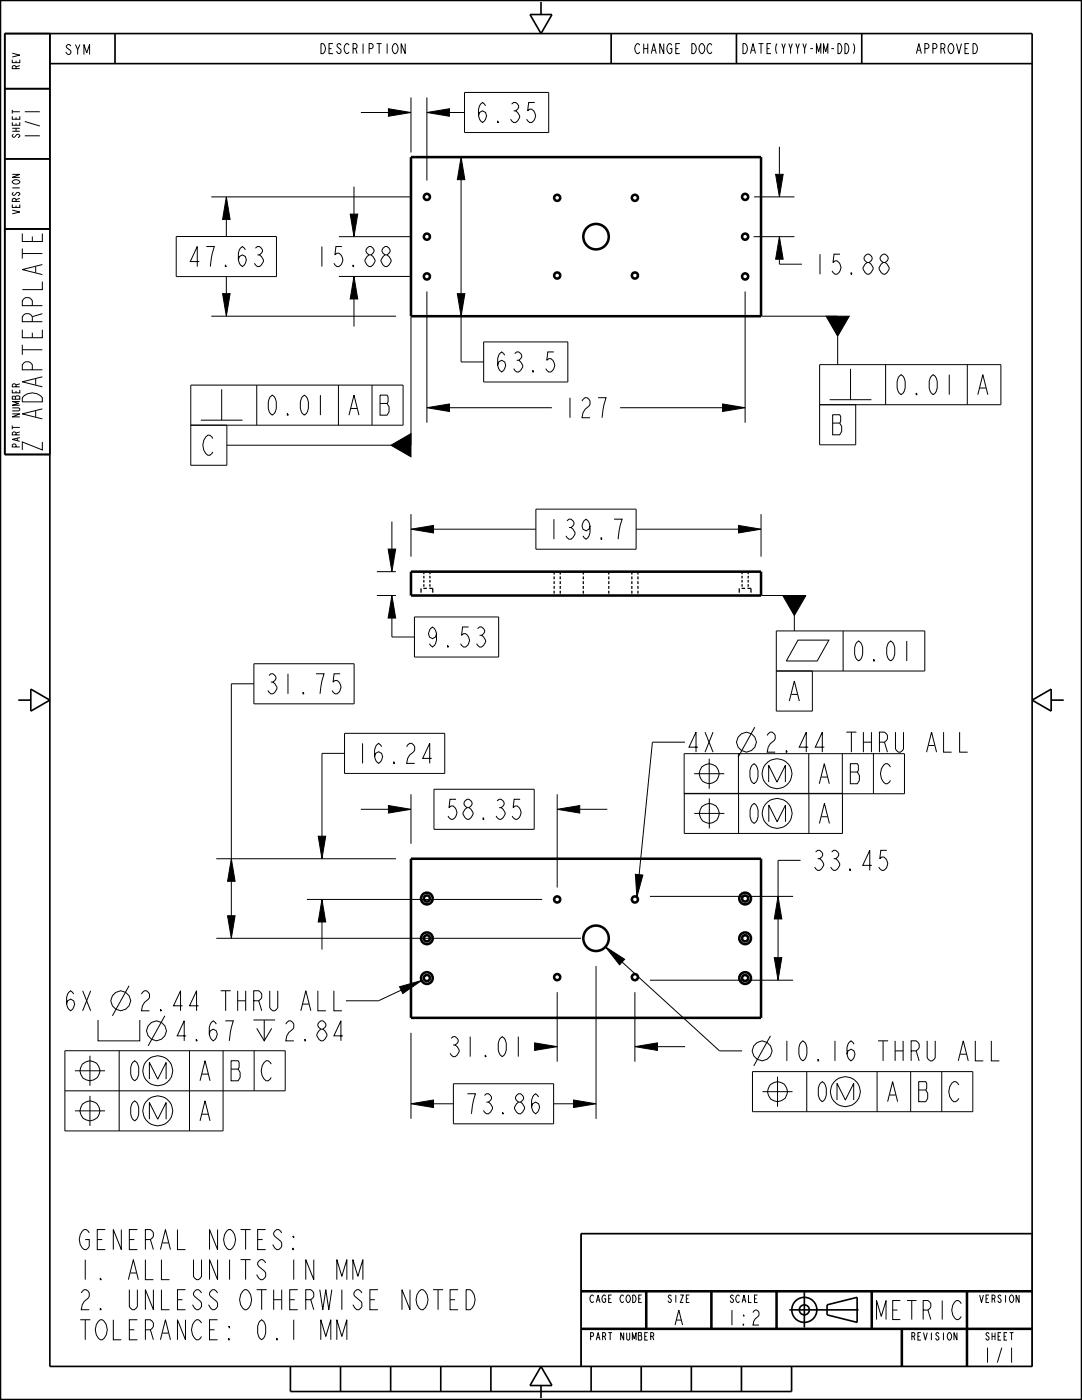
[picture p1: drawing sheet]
<svg xmlns="http://www.w3.org/2000/svg" width="216mm" height="279mm" viewBox="0 0 216 279" stroke-linecap="round" stroke-linejoin="round" font-family="sans-serif">
<g fill="#000">
<path d="M45.2 39.3l.7 4.5h-1.5zM77.5 21.7l4.5 .8-4.5 .7zM85.2 22.5l4.5-.8v1.5zM92 31.4l.8 4.5h-1.5zM154.8 34.8h1.5l-.8 4.5zM70.6 55.2l.8 4.5h-1.5zM69.9 42.7h1.5l-.8 4.5zM155.5 47.2l.8 4.5h-1.5zM44.4 58.6h1.5l-.7 4.5zM91.3 58.6h1.5l-.8 4.5zM164.8 63.1h4.7l-2.4 4zM78 88.9l4-2.4v4.7z"/>
<path d="M85.2 81.4l4.5-.8v1.5zM144.2 80.6l4.5 .8-4.5 .7zM77.4 109.6h1.5l-.7 4.5zM78.2 118.8l.7 4.5h-1.5zM82 105.6l4.5-.7v1.5zM147.4 104.9l4.5 .7-4.5 .8zM156.2 118.8h4.6l-2.3 4zM46.2 171.4l.7 4.5h-1.5zM63.5 166.9h1.5l-.8 4.5zM64.2 179.5l.8 4.5h-1.5zM77.5 160.8l4.5 .7-4.5 .8zM111.2 161.5l4.5-.7v1.5z"/>
<path d="M155.3 178.9l.7 4.5h-1.5zM45.4 182.8h1.5l-.7 4.5zM120.8 189l3.8 2.4-1 1.2zM154.5 191.1h1.5l-.7 4.5zM106.7 208.1l4.5 .8-4.5 .7zM126.7 208.9l4.5-.8v1.5zM82 220.3l4.5-.8v1.5zM114.4 219.5l4.5 .8-4.5 .7z"/>
</g>
<g fill="none" stroke="#000" stroke-width=".2">
<path d="M82 19.5v10.9M85.2 19.5v16.5M92.7 18.5h16.8v8h-16.8zM42.2 39.3h40M45.2 39.3l.7 4.5h-1.5zM70.6 37.2v5.5M72 22.5h5.5M77.5 21.7l4.5 .8-4.5 .7zM85.2 22.5l4.5-.8v1.5zM89.7 22.5h3M92 31.4l.8 4.5h-1.5zM92 35.9v22.7"/>
<path d="M150.5 39.3h8M154.8 34.8h1.5l-.8 4.5zM155.5 29.3v5.5M35.2 47.2h20v8h-20zM44.4 58.6h1.5l-.7 4.5zM45.2 43.8v3.4M45.2 55.2v3.4M67.6 55.2h14.6M67.6 47.2h14.6M69.9 42.7h1.5l-.8 4.5zM70.6 55.2l.8 4.5h-1.5zM70.6 59.7v5.5"/>
<path d="M85.2 58.2v26.2M91.3 58.6h1.5l-.8 4.5zM148.7 58.2v26.2M150.4 47.2h8.1M155.5 47.2l.8 4.5h-1.5zM155.5 51.7v1h4.5M42.2 63.1h36.8M82 63.2v25.7M92 63.1v9.1h4.5M96.5 68.2h16.8v8h-16.8zM151.9 63.1h15.2M164.8 63.1h4.7l-2.4 4z"/>
<path d="M167.1 67.1v5.7M38.1 84.9h7.2v8h-7.2zM45.3 88.9h32.7M78 88.9l4-2.4v4.7zM85.2 81.4l4.5-.8v1.5zM89.7 81.4h20.4M123.7 81.4h20.5M144.2 80.6l4.5 .8-4.5 .7zM163.5 80.8h7.2v8h-7.2zM75.2 118.8h3.8M75.2 114.1h3.8M77.4 109.6h1.5l-.7 4.5z"/>
<path d="M78.2 118.8l.7 4.5h-1.5zM78.2 104.1v5.5M82 105.6l4.5-.7v1.5zM82 102.6v8.5M86.5 105.6h20.4M106.9 101.6h20v8h-20zM126.9 105.6h20.5M147.4 104.9l4.5 .7-4.5 .8zM151.9 102.6v8.5M151.9 118.8h6.6M156.2 118.8h4.6l-2.3 4zM50.7 132.5h20v8h-20z"/>
<path d="M50.7 136.5h-4.5v34.9M78.2 123.3v3.8h4.5M82.7 123.1h16.8v8h-16.8zM154.9 133.9h7.2v8h-7.2zM158.5 122.8v3.1M68.7 150.4h-4.5v16.5M68.7 146.4h20v8h-20zM82 158.5v9.9M86.6 157.5h20v8h-20zM111.2 158.5v18.6M136.5 158.3h31.6v8h-31.6zM141.5 159.3v6"/>
<path d="M147.4 158.3v8M161.4 158.3v8M43.2 171.4h35.8M46.2 171.4l.7 4.5h-1.5zM46.2 175.9v6.9M61.2 179.5h47M63.5 166.9h1.5l-.8 4.5zM64.2 179.5l.8 4.5h-1.5zM72 161.5h5.5M77.5 160.8l4.5 .7-4.5 .8zM111.2 161.5l4.5-.7v1.5zM115.7 161.5h5.5"/>
<path d="M129.7 178.9h28.6M138.5 162.3h6M153.4 164v-3.3l1.7 3.3 1.6-3.3v3.3M155.3 178.9l.7 4.5h-1.5zM159.8 171.7h-4.5v7.2M43.2 187.3h72.7M45.4 182.8h1.5l-.7 4.5zM64.2 184v5.5M111.2 198v13.9M118.9 192.8v30.5M120.8 189l3.8 2.4-1 1.2zM124.1 192l19.5 17.7h4.5"/>
<path d="M126.7 198v13.9M129.7 195.6h28.6M154.5 191.1h1.5l-.7 4.5zM155.3 183.4v7.7M82 206.1v17.2M90.5 216.3h20v8h-20zM106.7 208.1l4.5 .8-4.5 .7zM114.4 219.5l4.5 .8-4.5 .7zM126.7 208.9l4.5-.8v1.5zM131.2 208.9h5.5M153.7 206.7l-3.3 6M82 220.3l4.5-.8v1.5z"/>
<path d="M86.5 220.3h4M110.5 220.3h3.9M115.9 246.2h90.1v26.5h-90.1zM115.9 257.7h90.1M128.9 257.7v7.5M142 257.7v7.5M154.9 257.7v7.5M173.9 257.7v7.5M193 257.7v15M115.9 265.2h90.1M179.9 265.2v7.5"/>
<circle cx="141.5" cy="162.3" r="1.99"/>
<circle cx="155.1" cy="162.3" r="2.98"/>
<circle cx="152" cy="209.7" r="1.96"/>
</g>
<g fill="none" stroke="#000" stroke-width=".33">
<path d="M1 17.7h9M10 6.7v266h196v-266h-205v84h9M10 12.7h196M22.9 6.7v6M105.8 2.9h4.3l-2.2 3.8zM107.9 .4v2.5M121.9 6.7v6M146.9 6.7v6M172 6.7v6M1 31.7h9M1 45.7h9M3.7 139.7h2.5"/>
<path d="M6.2 137.5l3.7 2.2-3.7 2.2zM206 139.7l3.7-2.2v4.4zM209.7 139.7h2.5M160.5 257.9v7M206 246.2h-90.1v26.5M57.9 272.7v5h100v-5M67.9 272.7v5M77.9 272.7v5M87.9 272.7v5M97.9 272.7v5M107.9 276.5v2.5M107.9 272.7l2.2 3.8h-4.3z"/>
<path d="M117.9 272.7v5M127.9 272.7v5M137.9 272.7v5M147.9 272.7v5M157.5 261.4h13.8M165 260.4l6-1.5v5l-6-1.5z"/>
<circle cx="160.5" cy="261.4" r="2.5"/>
<circle cx="160.5" cy="261.4" r="1"/>
</g>
<g fill="none" stroke="#000" stroke-width=".51">
<path d="M0 0h215.9v279.4h-215.9v-279.4M82 31.4h69.9v31.7h-69.9zM82 114.1h69.9v4.7h-69.9zM82 171.4h69.9v31.7h-69.9zM115.9 257.7h90.1M128.9 257.7v7.5M142 257.7v7.5M154.9 257.7v7.5M173.9 257.7v7.5M193 257.7v15M115.9 265.2h90.1M179.9 265.2v7.5"/>
<circle cx="85.2" cy="39.3" r=".61"/>
<circle cx="111.2" cy="39.5" r=".61"/>
<circle cx="126.7" cy="39.5" r=".61"/>
<circle cx="148.7" cy="39.3" r=".61"/>
<circle cx="85.2" cy="55.2" r=".61"/>
<circle cx="85.2" cy="47.2" r=".61"/>
<circle cx="111.2" cy="55" r=".61"/>
<circle cx="118.9" cy="47.2" r="2.54"/>
<circle cx="126.7" cy="55" r=".61"/>
<circle cx="148.7" cy="47.2" r=".61"/>
<circle cx="148.7" cy="55.2" r=".61"/>
<circle cx="85.2" cy="179.3" r="1.17"/>
<circle cx="85.2" cy="179.3" r=".61"/>
<circle cx="111.2" cy="179.5" r=".61"/>
<circle cx="126.7" cy="179.5" r=".61"/>
<circle cx="148.7" cy="179.3" r="1.17"/>
<circle cx="148.7" cy="179.3" r=".61"/>
<circle cx="85.2" cy="187.3" r="1.17"/>
<circle cx="85.2" cy="195.2" r="1.17"/>
<circle cx="85.2" cy="187.3" r=".61"/>
<circle cx="85.2" cy="195.2" r=".61"/>
<circle cx="111.2" cy="195" r=".61"/>
<circle cx="118.9" cy="187.3" r="2.54"/>
<circle cx="126.7" cy="195" r=".61"/>
<circle cx="148.7" cy="187.3" r="1.17"/>
<circle cx="148.7" cy="195.2" r="1.17"/>
<circle cx="148.7" cy="187.3" r=".61"/>
<circle cx="148.7" cy="195.2" r=".61"/>
</g>
<g fill="none" stroke="#000" stroke-width=".25">
<path d="M84 117.4v.9M84.5 117.4h.7M84.6 114.1v.5M84.6 114.9v.5M84.6 115.8v.5M84.6 116.6v.5M85.6 117.4h.7v.9M85.8 114.1v.5M85.8 114.9v.5M85.8 115.8v.5M85.8 116.6v.5M110.6 114.1v.6"/>
<path d="M110.6 115v.6M110.6 116v.6M110.6 116.9v.6M110.6 117.9v.6M111.8 114.1v.6M111.8 115v.6M111.8 116v.6M111.8 116.9v.6M111.8 117.9v.6M116.4 114.1v.6M116.4 115v.6M116.4 116v.6"/>
<path d="M116.4 116.9v.6M116.4 117.9v.6M121.5 114.1v.6M121.5 115v.6M121.5 116v.6M121.5 116.9v.6M121.5 117.9v.6M126.1 114.1v.6M126.1 115v.6M126.1 116v.6M126.1 116.9v.6M126.1 117.9v.6"/>
<path d="M127.3 114.1v.6M127.3 115v.6M127.3 116v.6M127.3 116.9v.6M127.3 117.9v.6M147.5 117.4v.9M148 117.4h.7M148.1 114.1v.5M148.1 114.9v.5M148.1 115.8v.5M148.1 116.6v.5M149.1 117.4h.7v.9"/>
<path d="M149.3 114.1v.5M149.3 114.9v.5M149.3 115.8v.5M149.3 116.6v.5"/>
</g>
<!-- layer: _GTOLS -->
<g fill="none" stroke="#000" stroke-width=".2">
<path d="M38.1 76.9h42.3v8h-42.3zM44.2 77.7v6.2M51.2 76.9v8M67.5 76.9v8M74.2 76.9v8M163.5 72.8h36.2v8h-36.2zM165.5 79.8h8.4M169.7 73.6v6.2M176.7 72.8v8M193 72.8v8M40.1 83.9h8.3M154.9 125.9h29.6v8h-29.6z"/>
<path d="M159.2 127.7h6.2l-2.3 4.2h-6.2zM168.2 125.9v8M136.5 150.4h44v8h-44zM138.5 154.4h6M141.5 151.4v6M147.3 150.4v8M153.4 156.1v-3.4l1.6 3.4 1.7-3.4v3.4M161.4 150.4v8M168.1 150.4v8M174.3 150.4v8M14.9 213.7h6M17.9 210.7v6"/>
<path d="M17.9 218.7v6M23.8 209.7v16M29.8 215.4v-3.4l1.7 3.4 1.6-3.4v3.4M37.8 209.7v16M44.5 209.7v16h-31.6v-16h44v8h-44M50.7 209.7v8M150.1 213.9h44v8h-44zM152.1 217.9h6M155.1 214.9v6M161 213.9v8M167 219.5v-3.3l1.7 3.3 1.6-3.3v3.3M175 213.9v8"/>
<path d="M181.7 213.9v8M187.9 213.9v8M14.9 221.7h6M29.8 223.4v-3.4l1.7 3.4 1.6-3.4v3.4"/>
<circle cx="141.5" cy="154.4" r="1.99"/>
<circle cx="155" cy="154.4" r="2.98"/>
<circle cx="17.9" cy="213.7" r="1.99"/>
<circle cx="31.5" cy="213.7" r="2.98"/>
<circle cx="155.1" cy="217.8" r="1.99"/>
<circle cx="168.7" cy="217.9" r="2.98"/>
<circle cx="17.9" cy="221.7" r="1.99"/>
<circle cx="31.5" cy="221.7" r="2.98"/>
</g>
<!-- layer: _NOTES -->
<path d="M126.8 174.5l1.5 .1-1.2 4.4zM79.7 196.9l4.4-1.2-3.7 2.6z" fill="#000"/>
<g fill="none" stroke="#000" stroke-width=".2">
<path d="M136.7 148.1h-6.5l-2.7 26.5M150.6 145.1l-3.3 6M126.8 174.5l1.5 .1-1.2 4.4zM25.8 196.7l-3.4 6M79.7 196.9l4.4-1.2-3.7 2.6zM80 197.6l-4.5 2.1h-6.5M19.6 203.6v4.1h8.3v-4.1M32.9 202.7l-3.3 6M51.2 205.2l1.5 2.5 1.5-2.5M52.7 203.6v4.1"/>
<circle cx="148.9" cy="148.1" r="1.96"/>
<circle cx="24.1" cy="199.7" r="1.96"/>
<circle cx="31.2" cy="205.7" r="1.96"/>
</g>
<g font-size="5.2">
<text x="94.7" y="24.5">6.35</text>
<text x="37.2" y="53.2">47.63</text>
<text x="62.6" y="53.2">15.88</text>
<text x="162" y="54.7">15.88</text>
<text x="98.5" y="74.2">63.5</text>
<text x="52.7" y="82.9">0.01</text>
<text x="69" y="82.9">A</text>
<text x="75.2" y="82.9">B</text>
<text x="112.1" y="83.4">127</text>
<text x="178.2" y="78.8">0.01</text>
<text x="194.5" y="78.8">A</text>
<text x="165.5" y="86.8">B</text>
<text x="8.5" y="90" transform="rotate(-90 8.5 90)">Z ADAPTERPLATE</text>
<text x="40.1" y="90.9">C</text>
<text x="108.9" y="107.6">139.7</text>
<text x="84.7" y="129.1">9.53</text>
<text x="169.7" y="131.9">0.01</text>
<text x="52.7" y="138.5">31.75</text>
<text x="156.9" y="139.9">A</text>
<text x="70.7" y="152.4">16.24</text>
<text x="136.7" y="150.1">4X</text>
<text x="152.3" y="150.1">2.44 THRU ALL</text>
<text x="148.8" y="156.4">0</text>
<text x="162.9" y="156.4">A</text>
<text x="169.1" y="156.4">B</text>
<text x="175.3" y="156.4">C</text>
<text x="88.6" y="163.5">58.35</text>
<text x="148.9" y="164.3">0</text>
<text x="162.9" y="164.3">A</text>
<text x="161.8" y="173.7">33.45</text>
<text x="12.5" y="201.7">6X</text>
<text x="27.4" y="201.7">2.44 THRU ALL</text>
<text x="34.6" y="207.7">4.67</text>
<text x="56.2" y="207.7">2.84</text>
<text x="25.3" y="215.7">0</text>
<text x="39.3" y="215.7">A</text>
<text x="45.5" y="215.7">B</text>
<text x="51.7" y="215.7">C</text>
<text x="89" y="210.9">31.01</text>
<text x="155.4" y="211.7">10.16 THRU ALL</text>
<text x="162.5" y="219.9">0</text>
<text x="176.5" y="219.9">A</text>
<text x="182.7" y="219.9">B</text>
<text x="188.9" y="219.9">C</text>
<text x="25.3" y="223.7">0</text>
<text x="39.3" y="223.7">A</text>
<text x="92.5" y="222.3">73.86</text>
<text x="15.4" y="249.4">GENERAL NOTES:</text>
<text x="15.4" y="255.4">1. ALL UNITS IN MM</text>
<text x="15.4" y="261.4">2. UNLESS OTHERWISE NOTED</text>
<text x="15.4" y="267.4">TOLERANCE: 0.1 MM</text>
</g>
<text font-size="4.9" x="174.6" y="263.4">METRIC</text>
<g font-size="3.9">
<text x="7.9" y="28.3" transform="rotate(-90 7.9 28.3)">1/1</text>
<text x="134.3" y="264.4">A</text>
<text x="144.9" y="264.4">1:2</text>
<text x="195.9" y="271.9">1</text>
<text x="198.3" y="271.9">/1</text>
</g>
<g font-size="2.6">
<text x="12.8" y="10.9">SYM</text>
<text x="63.9" y="10.7">DESCRIPTION</text>
<text x="126.6" y="10.7">CHANGE DOC</text>
<text x="147.9" y="10.7">DATE(YYYY-MM-DD)</text>
<text x="182.7" y="10.7">APPROVED</text>
</g>
<g font-size="2">
<text x="3.9" y="14" transform="rotate(-90 3.9 14)">REV</text>
<text x="3.9" y="27.6" transform="rotate(-90 3.9 27.6)">SHEET</text>
<text x="3.9" y="42.8" transform="rotate(-90 3.9 42.8)">VERSION</text>
<text x="3.9" y="89.5" transform="rotate(-90 3.9 89.5)">PART NUMBER</text>
<text x="117.5" y="259.9">CAGE CODE</text>
<text x="133.1" y="259.9">SIZE</text>
<text x="145.5" y="259.9">SCALE</text>
<text x="195.4" y="259.9">VERSION</text>
<text x="117.5" y="267.4">PART NUMBER</text>
<text x="181.8" y="267.4">REVISION</text>
<text x="196.5" y="267.4">SHEET</text>
</g>
</svg>
